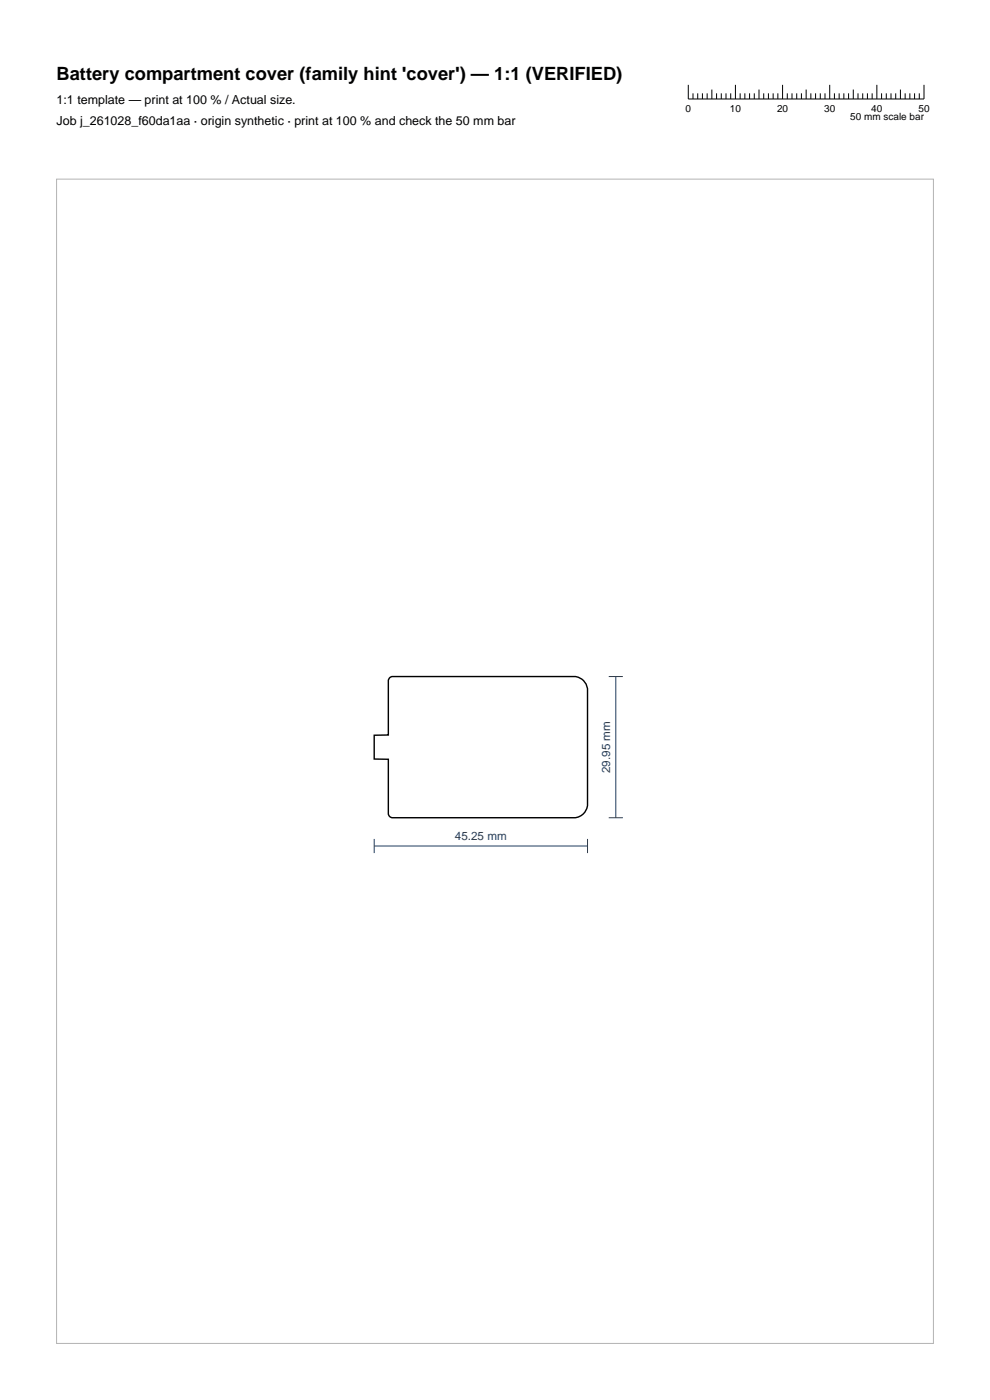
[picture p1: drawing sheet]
<svg xmlns="http://www.w3.org/2000/svg" width="210mm" height="297mm" viewBox="0 0 210 297" stroke-linecap="round" stroke-linejoin="round" font-family="sans-serif">
<g fill="none" stroke="#000" stroke-width=".21">
<path d="M146 18v3h50v-3M147 19.8v1.2M148 19.8v1.2M149 19.8v1.2M150 19.8v1.2M151 19v2M152 19.8v1.2M153 19.8v1.2M154 19.8v1.2M155 19.8v1.2M156 18v3M157 19.8v1.2"/>
<path d="M158 19.8v1.2M159 19.8v1.2M160 19.8v1.2M161 19v2M162 19.8v1.2M163 19.8v1.2M164 19.8v1.2M165 19.8v1.2M166 18v3M167 19.8v1.2M168 19.8v1.2M169 19.8v1.2"/>
<path d="M170 19.8v1.2M171 19v2M172 19.8v1.2M173 19.8v1.2M174 19.8v1.2M175 19.8v1.2M176 18v3M177 19.8v1.2M178 19.8v1.2M179 19.8v1.2M180 19.8v1.2M181 19v2"/>
<path d="M182 19.8v1.2M183 19.8v1.2M184 19.8v1.2M185 19.8v1.2M186 18v3M187 19.8v1.2M188 19.8v1.2M189 19.8v1.2M190 19.8v1.2M191 19v2M192 19.8v1.2M193 19.8v1.2"/>
<path d="M194 19.8v1.2M195 19.8v1.2"/>
</g>
<path d="M82.8 143.7l.3-.2h39a3 3 0 0 1 2.5 2.6v24.8a3 3 0 0 1-2.5 2.6h-39l-.3-.2-.4-.6v-11.6l-3-.1v-5l3-.1v-11.6z" fill="none" stroke="#000" stroke-width=".3"/>
<path d="M129.1 143.5h3M130.6 143.5v30M79.4 179.5h45.2M79.4 178v3M124.6 178v3M129.1 173.5h3" fill="none" stroke="#1f3b5e" stroke-width=".21"/>
<path d="M12 38h186v247h-186z" fill="none" stroke="#b3b3b3" stroke-width=".21"/>
<text font-size="3.9" x="12" y="17">Battery compartment cover (family hint 'cover') — 1:1 (VERIFIED)</text>
<g font-size="2.6">
<text x="12" y="22">1:1 template — print at 100 % / Actual size.</text>
<text x="12" y="26.5">Job j_261028_f60da1aa · origin synthetic · print at 100 % and check the 50 mm bar</text>
</g>
<g font-size="2.5" fill="#1f3b5e">
<text x="129.4" y="164" transform="rotate(-90 129.4 164)">29.95 mm</text>
<text x="96.5" y="178.3">45.25 mm</text>
</g>
<g font-size="2.1">
<text x="145.4" y="23.8">0</text>
<text x="154.8" y="23.8">10</text>
<text x="164.8" y="23.8">20</text>
<text x="174.8" y="23.8">30</text>
<text x="184.8" y="23.8">40</text>
<text x="194.8" y="23.8">50</text>
<text x="180.4" y="25.5">50 mm scale bar</text>
</g>
</svg>
